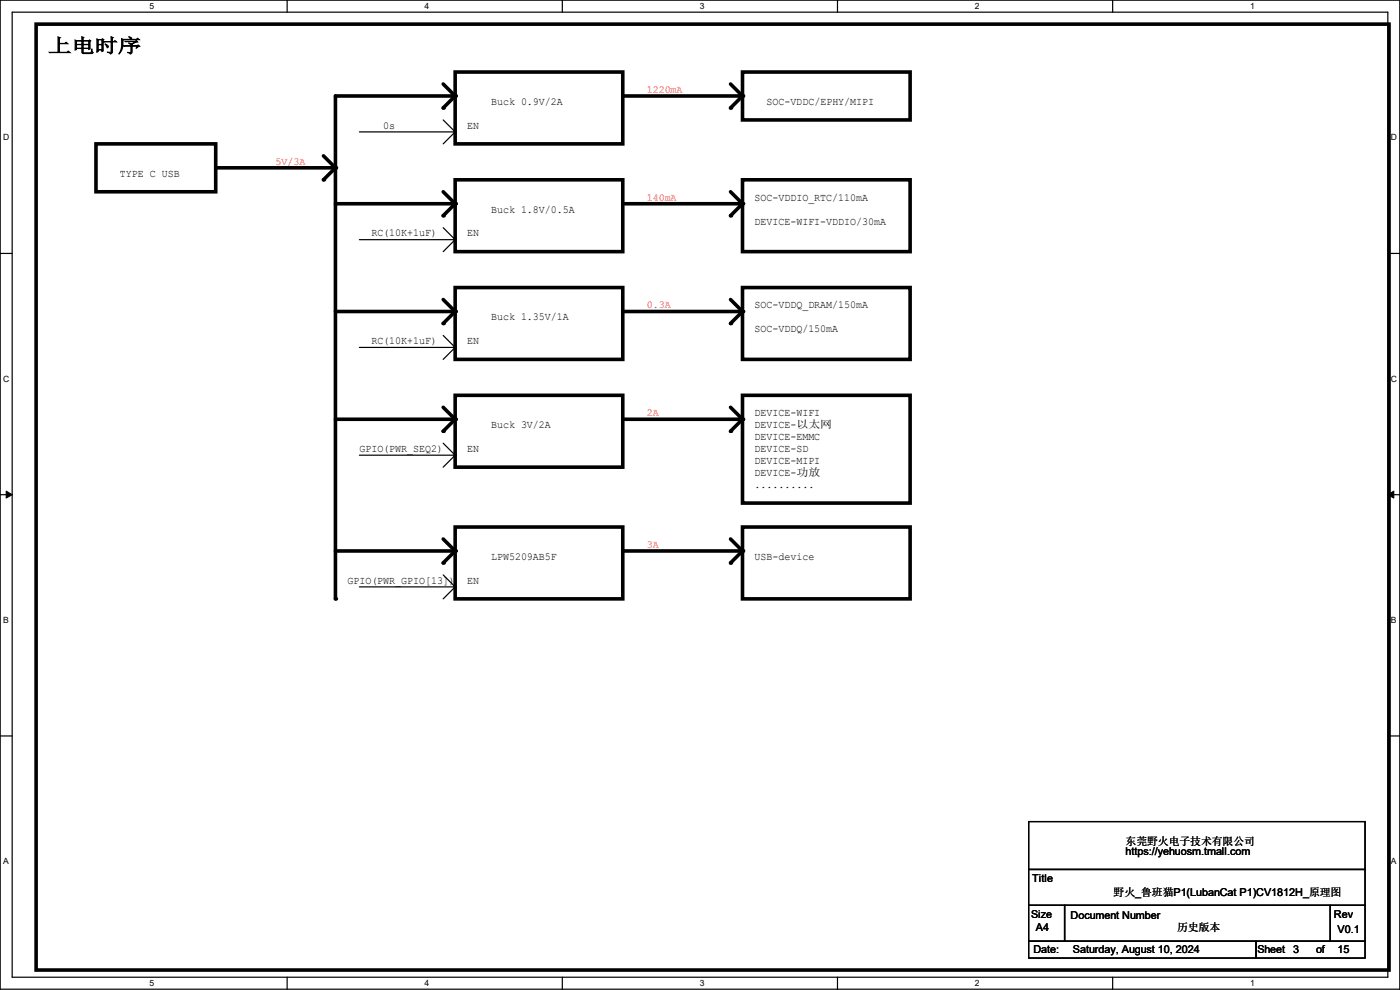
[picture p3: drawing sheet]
<svg xmlns="http://www.w3.org/2000/svg" width="297mm" height="210mm" viewBox="0 0 297 210" stroke-linecap="round" stroke-linejoin="round" font-family="sans-serif">
<path d="M0 0h297v209.8h-297zM2.6 2.6h291.8v204.7h-291.8z" fill="none" stroke="#000" stroke-width=".25"/>
<g fill="#fff">
<path d="M31.7 .3h1v2h-1z"/>
<path d="M31.7 207.6h1v1.9h-1z"/>
</g>
<path d="M60.9 0v2.6M60.9 207.3v2.5" fill="none" stroke="#000" stroke-width=".25"/>
<g fill="#fff">
<path d="M90.1 .3h1v2h-1z"/>
<path d="M90.1 207.6h1v1.9h-1z"/>
</g>
<path d="M119.3 0v2.6M119.3 207.3v2.5" fill="none" stroke="#000" stroke-width=".25"/>
<g fill="#fff">
<path d="M148.5 .3h.9v2h-.9z"/>
<path d="M148.5 207.6h.9v1.9h-.9z"/>
</g>
<path d="M177.7 0v2.6M177.7 207.3v2.5" fill="none" stroke="#000" stroke-width=".25"/>
<g fill="#fff">
<path d="M206.8 .3h1v2h-1z"/>
<path d="M206.8 207.6h1v1.9h-1z"/>
</g>
<path d="M236.1 0v2.6M236.1 207.3v2.5" fill="none" stroke="#000" stroke-width=".25"/>
<g fill="#fff">
<path d="M265.2 .3h1v2h-1z"/>
<path d="M265.2 207.6h1v1.9h-1z"/>
<path d="M.7 28.2h1.2v1.9h-1.2z"/>
<path d="M295.1 28.2h1.2v1.9h-1.2z"/>
<path d="M.7 79.3h1.2v2h-1.2z"/>
<path d="M295.1 79.3h1.2v2h-1.2z"/>
</g>
<path d="M0 53.8h2.6M294.4 53.8h2.6" fill="none" stroke="#000" stroke-width=".25"/>
<g fill="#fff">
<path d="M.7 130.5h1.2v2h-1.2z"/>
<path d="M295.1 130.5h1.1v2h-1.1z"/>
</g>
<path d="M0 104.9h2.6M294.4 104.9h2.6" fill="none" stroke="#000" stroke-width=".25"/>
<path d="M1.3 104.2l1.3 .7-1.3 .8zM294.4 104.9l1.3-.7v1.5z" fill="#000" stroke="#000" stroke-width=".21"/>
<g fill="#fff">
<path d="M.7 181.7h1.2v2h-1.2z"/>
<path d="M295.1 181.7h1.1v2h-1.1z"/>
</g>
<g fill="none" stroke="#000" stroke-width=".25">
<path d="M76.2 28h20.4M94 25.4l2.6 2.6M96.6 28h.1M96.6 28l-2.6 2.5M76.2 50.8h20.4M94 48.3l2.6 2.5M96.6 50.8h.1M96.6 50.8l-2.6 2.6M76.2 73.7h20.4M94 71.2l2.6 2.5M96.6 73.7h.1M96.6 73.7l-2.6 2.5"/>
<path d="M76.2 96.6h20.4M94 94l2.6 2.6M96.6 96.6h.1M96.6 96.6l-2.6 2.5M76.2 124.5h20.4M94 122l2.6 2.5M96.6 124.5h.1M96.6 124.5l-2.6 2.5M0 156.1h2.6M294.4 156.1h2.6M218.2 174.3h71.4v10.1h-71.4zM218.2 184.4h71.4v7.7h-71.4z"/>
<path d="M218.2 192.1h7.6v7.6h-7.6zM218.2 199.7h48.3v3.5h-48.3zM225.8 192.1h56.4v7.6h-56.4zM266.5 199.7h23.1v3.5h-23.1zM282.2 192.1h7.4v7.6h-7.4z"/>
</g>
<g fill="none" stroke="#000" stroke-width=".76">
<path d="M7.7 5.1h287v200.7h-287zM94 17.8l2.6 2.6M96.6 15.3h35.5v15.2h-35.5zM155 17.8l2.5 2.6M157.5 15.3h35.6v10.1h-35.6zM20.4 30.5h25.4v10.2h-25.4zM45.8 35.6h25.4M68.6 33.1l2.6 2.5M71.2 35.6l-2.6 2.5M96.6 38.1h35.5v15.3h-35.5zM96.6 20.4h-25.4v106.6M96.6 20.4l-2.6 2.5"/>
<path d="M132.1 20.4h25.4M157.5 38.1h35.6v15.3h-35.6zM157.5 20.4l-2.5 2.5M71.2 43.2h25.4M94 40.7l2.6 2.5M96.6 43.2l-2.6 2.6M132.1 43.2h25.4M155 40.7l2.5 2.5M157.5 43.2l-2.5 2.6M71.2 66.1h25.4M94 63.5l2.6 2.6M96.6 61h35.5v15.2h-35.5z"/>
<path d="M96.6 66.1l-2.6 2.5M132.1 66.1h25.4M155 63.5l2.5 2.6M157.5 61h35.6v15.2h-35.6zM157.5 66.1l-2.5 2.5M71.2 88.9h25.4M94 86.4l2.6 2.5M96.6 83.9h35.5v15.2h-35.5zM96.6 88.9l-2.6 2.6M132.1 88.9h25.4M155 86.4l2.5 2.5M157.5 83.9h35.6v22.8h-35.6z"/>
<path d="M157.5 88.9l-2.5 2.6M71.2 116.9h25.4M94 114.3l2.6 2.6M96.6 111.8h35.5v15.2h-35.5zM96.6 116.9l-2.6 2.5M132.1 116.9h25.4M155 114.3l2.5 2.6M157.5 111.8h35.6v15.2h-35.6zM157.5 116.9l-2.5 2.5"/>
</g>
<g fill="#000">
<circle cx="68.6" cy="38.1" r=".38"/>
<circle cx="71.2" cy="35.6" r=".38"/>
<circle cx="94" cy="22.9" r=".38"/>
<circle cx="96.6" cy="20.4" r=".38"/>
<circle cx="155" cy="22.9" r=".38"/>
<circle cx="157.5" cy="20.4" r=".38"/>
<circle cx="94" cy="45.8" r=".38"/>
<circle cx="96.6" cy="43.2" r=".38"/>
<circle cx="155" cy="45.8" r=".38"/>
<circle cx="157.5" cy="43.2" r=".38"/>
<circle cx="94" cy="68.6" r=".38"/>
<circle cx="96.6" cy="66.1" r=".38"/>
<circle cx="155" cy="68.6" r=".38"/>
<circle cx="157.5" cy="66.1" r=".38"/>
<circle cx="94" cy="91.5" r=".38"/>
<circle cx="96.6" cy="88.9" r=".38"/>
<circle cx="155" cy="91.5" r=".38"/>
<circle cx="157.5" cy="88.9" r=".38"/>
<circle cx="94" cy="119.4" r=".38"/>
<circle cx="96.6" cy="116.9" r=".38"/>
<circle cx="155" cy="119.4" r=".38"/>
<circle cx="157.5" cy="116.9" r=".38"/>
<circle cx="71.2" cy="127" r=".38"/>
</g>
<text font-size="4.1" x="10.2" y="11.1">上电时序</text>
<g font-size="2.3">
<text x="104.2" y="22.2">Buck 0.9V/2A</text>
<text x="162.6" y="22.2">SOC-VDDC/EPHY/MIPI</text>
<text x="81.3" y="27.3">0s</text>
<text x="99.1" y="27.3">EN</text>
<text x="25.4" y="37.5">TYPE C USB</text>
<text x="104.2" y="45.1">Buck 1.8V/0.5A</text>
<text x="160.1" y="42.5">SOC-VDDIO_RTC/110mA</text>
<text x="160.1" y="47.6">DEVICE-WIFI-VDDIO/30mA</text>
<text x="78.8" y="50.2">RC(10K+1uF)</text>
<text x="99.1" y="50.2">EN</text>
<text x="160.1" y="65.4">SOC-VDDQ_DRAM/150mA</text>
<text x="104.2" y="67.9">Buck 1.35V/1A</text>
<text x="160.1" y="70.5">SOC-VDDQ/150mA</text>
<text x="78.8" y="73">RC(10K+1uF)</text>
<text x="99.1" y="73">EN</text>
<text x="160.1" y="88.3">DEVICE-WIFI</text>
<text x="76.2" y="95.9">GPIO(PWR_SEQ2)</text>
<text x="99.1" y="95.9">EN</text>
<text x="104.2" y="90.8">Buck 3V/2A</text>
<text x="160.1" y="90.8">DEVICE-以太网</text>
<text x="160.1" y="93.3">DEVICE-EMMC</text>
<text x="160.1" y="95.9">DEVICE-SD</text>
<text x="160.1" y="98.4">DEVICE-MIPI</text>
<text x="160.1" y="101">DEVICE-功放</text>
<text x="160.1" y="103.5">..........</text>
<text x="104.2" y="118.7">LPW5209AB5F</text>
<text x="160.1" y="118.7">USB-device</text>
<text x="73.7" y="123.8">GPIO(PWR_GPIO[13])</text>
<text x="99.1" y="123.8">EN</text>
<text x="238.8" y="179.2">东莞野火电子技术有限公司</text>
<text x="238.8" y="181.4">https://yehuosm.tmall.com</text>
<text x="219" y="187">Title</text>
<text x="236.3" y="190.1">野火_鲁班猫P1(LubanCat P1)CV1812H_原理图</text>
<text x="218.7" y="194.6">Size</text>
<text x="219.8" y="197.4">A4</text>
<text x="227.1" y="194.9">Document Number</text>
<text x="249.7" y="197.4">历史版本</text>
<text x="283" y="194.6">Rev</text>
<text x="283.8" y="197.9">V0.1</text>
<text x="219.2" y="202.3">Date:</text>
<text x="227.6" y="202.3">Saturday, August 10, 2024</text>
<text x="266.8" y="202.3">Sheet</text>
<text x="274.4" y="202.3">3</text>
<text x="279.2" y="202.3">of</text>
<text x="283.8" y="202.3">15</text>
</g>
<g font-size="2.3" fill="#f00">
<text x="137.2" y="19.7">1220mA</text>
<text x="58.5" y="34.9">5V/3A</text>
<text x="137.2" y="42.5">140mA</text>
<text x="137.2" y="65.4">0.3A</text>
<text x="137.2" y="88.3">2A</text>
<text x="137.2" y="116.2">3A</text>
</g>
<g font-size="1.8">
<text x="31.7" y="1.9">5</text>
<text x="90.1" y="1.9">4</text>
<text x="148.5" y="1.9">3</text>
<text x="206.8" y="1.9">2</text>
<text x="265.2" y="1.9">1</text>
<text x=".7" y="29.8">D</text>
<text x="295.1" y="29.8">D</text>
<text x=".7" y="80.9">C</text>
<text x="295.1" y="80.9">C</text>
<text x=".7" y="132.1">B</text>
<text x="295.1" y="132.1">B</text>
<text x=".7" y="183.3">A</text>
<text x="295.1" y="183.3">A</text>
<text x="31.7" y="209.2">5</text>
<text x="90.1" y="209.2">4</text>
<text x="148.5" y="209.2">3</text>
<text x="206.8" y="209.2">2</text>
<text x="265.2" y="209.2">1</text>
</g>
</svg>
